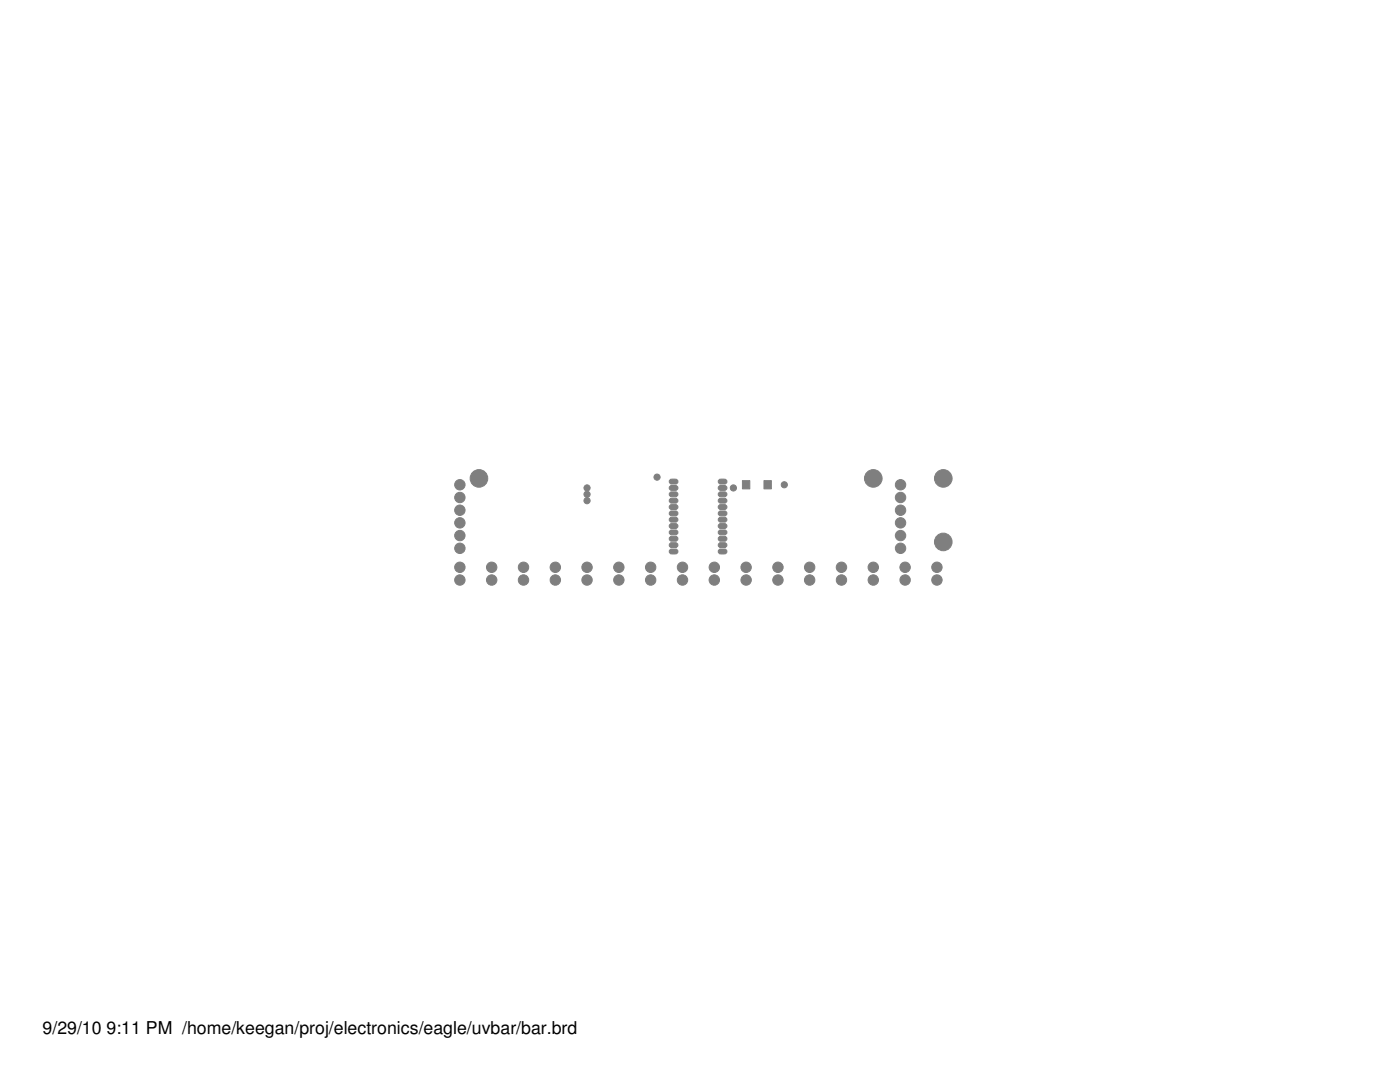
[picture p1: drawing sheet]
<svg xmlns="http://www.w3.org/2000/svg" width="279mm" height="216mm" viewBox="0 0 279 216" stroke-linecap="round" stroke-linejoin="round" font-family="sans-serif">
<g fill="#7f7f7f" stroke="#7f7f7f" stroke-width=".2">
<path d="M133.8 95.7h1.3l.2 .4-.1 .2-.4 .3-1-.1-.2-.4z" fill-rule="evenodd"/>
<path d="M133.8 96.9h1.3l.2 .5-.1 .2-.4 .3-1-.1-.2-.4z" fill-rule="evenodd"/>
<path d="M133.8 98.2h1.3l.2 .4-.1 .3-.4 .2h-1l-.2-.5z" fill-rule="evenodd"/>
<path d="M133.8 99.5h1.3l.2 .4-.1 .3-.4 .2-1-.1-.2-.4z" fill-rule="evenodd"/>
<path d="M133.8 100.8h1.3l.2 .4-.1 .2-.4 .3-1-.1-.2-.4z" fill-rule="evenodd"/>
<path d="M133.8 102h1.3l.2 .4-.1 .3-.4 .2h-1l-.2-.5z" fill-rule="evenodd"/>
<path d="M133.8 103.3h1.3l.2 .4-.1 .2-.4 .3-1-.1-.2-.4z" fill-rule="evenodd"/>
<path d="M133.8 104.5h1.3l.2 .5-.1 .2-.4 .3-1-.1-.2-.4z" fill-rule="evenodd"/>
<path d="M133.8 105.8h1.3l.2 .4-.1 .3-.4 .2h-1l-.2-.5z" fill-rule="evenodd"/>
<path d="M133.8 107.1h1.3l.2 .4-.1 .3-.4 .2-1-.1-.2-.4z" fill-rule="evenodd"/>
<path d="M143.6 103.3h1.2l.3 .4-.1 .2-.4 .3-1-.1-.3-.4z" fill-rule="evenodd"/>
<path d="M143.6 104.5h1.2l.3 .5-.1 .2-.4 .3-1-.1-.3-.4z" fill-rule="evenodd"/>
<path d="M143.6 105.8h1.2l.3 .4-.1 .3-.4 .2h-1l-.3-.5z" fill-rule="evenodd"/>
<path d="M143.6 107.1h1.2l.3 .4-.1 .3-.4 .2-1-.1-.3-.4z" fill-rule="evenodd"/>
<path d="M143.6 108.4h1.2l.3 .4-.1 .2-.4 .3-1-.1-.3-.4z" fill-rule="evenodd"/>
<path d="M143.6 109.6h1.2l.3 .4-.1 .3-.4 .2h-1l-.3-.5z" fill-rule="evenodd"/>
<path d="M133.8 109.6h1.3l.2 .4-.1 .3-.4 .2h-1l-.2-.5z" fill-rule="evenodd"/>
<path d="M133.8 108.4h1.3l.2 .4-.1 .2-.4 .3-1-.1-.2-.4z" fill-rule="evenodd"/>
<path d="M143.6 102h1.2l.3 .4-.1 .3-.4 .2h-1l-.3-.5z" fill-rule="evenodd"/>
<path d="M143.6 100.8h1.2l.3 .4-.1 .2-.4 .3-1-.1-.3-.4z" fill-rule="evenodd"/>
<path d="M143.6 99.5h1.2l.3 .4-.1 .3-.4 .2-1-.1-.3-.4z" fill-rule="evenodd"/>
<path d="M143.6 98.2h1.2l.3 .4-.1 .3-.4 .2h-1l-.3-.5z" fill-rule="evenodd"/>
<path d="M143.6 96.9h1.2l.3 .5-.1 .2-.4 .3-1-.1-.3-.4z" fill-rule="evenodd"/>
<path d="M143.6 95.7h1.2l.3 .4-.1 .2-.4 .3-1-.1-.3-.4z" fill-rule="evenodd"/>
<circle cx="91.8" cy="115.7" r="1.04"/>
<circle cx="91.8" cy="113.2" r="1.04"/>
<circle cx="98.1" cy="115.7" r="1.04"/>
<circle cx="98.1" cy="113.2" r="1.04"/>
<circle cx="104.5" cy="115.7" r="1.04"/>
<circle cx="104.5" cy="113.2" r="1.04"/>
<circle cx="110.8" cy="115.7" r="1.04"/>
<circle cx="110.8" cy="113.2" r="1.04"/>
<circle cx="117.2" cy="115.7" r="1.04"/>
<circle cx="117.2" cy="113.2" r="1.04"/>
<circle cx="123.5" cy="115.7" r="1.04"/>
<circle cx="123.5" cy="113.2" r="1.04"/>
<circle cx="129.9" cy="115.7" r="1.04"/>
<circle cx="129.9" cy="113.2" r="1.04"/>
<circle cx="136.2" cy="115.7" r="1.04"/>
<circle cx="136.2" cy="113.2" r="1.04"/>
<circle cx="142.6" cy="115.7" r="1.04"/>
<circle cx="142.6" cy="113.2" r="1.04"/>
<circle cx="148.9" cy="115.7" r="1.04"/>
<circle cx="148.9" cy="113.2" r="1.04"/>
<circle cx="155.3" cy="115.7" r="1.04"/>
<circle cx="155.3" cy="113.2" r="1.04"/>
<circle cx="161.6" cy="115.7" r="1.04"/>
<circle cx="161.6" cy="113.2" r="1.04"/>
<circle cx="167.9" cy="115.7" r="1.04"/>
<circle cx="167.9" cy="113.2" r="1.04"/>
<circle cx="174.3" cy="115.7" r="1.04"/>
<circle cx="174.3" cy="113.2" r="1.04"/>
<circle cx="180.6" cy="115.7" r="1.04"/>
<circle cx="180.6" cy="113.2" r="1.04"/>
<circle cx="187" cy="115.7" r="1.04"/>
<circle cx="187" cy="113.2" r="1.04"/>
<circle cx="91.8" cy="109.4" r="1.04"/>
<circle cx="91.8" cy="106.9" r="1.04"/>
<circle cx="91.8" cy="104.3" r="1.04"/>
<circle cx="91.8" cy="101.8" r="1.04"/>
<circle cx="91.8" cy="99.3" r="1.04"/>
<circle cx="91.8" cy="96.7" r="1.04"/>
<circle cx="179.7" cy="109.4" r="1.04"/>
<circle cx="179.7" cy="106.9" r="1.04"/>
<circle cx="179.7" cy="104.3" r="1.04"/>
<circle cx="179.7" cy="101.8" r="1.04"/>
<circle cx="179.7" cy="99.3" r="1.04"/>
<circle cx="179.7" cy="96.7" r="1.04"/>
<circle cx="188.3" cy="95.5" r="1.76"/>
<circle cx="95.6" cy="95.5" r="1.76"/>
<circle cx="188.3" cy="108.1" r="1.76"/>
<circle cx="174.3" cy="95.5" r="1.76"/>
<circle cx="156.5" cy="96.7" r=".61"/>
<circle cx="117.2" cy="97.4" r=".61"/>
<circle cx="146.4" cy="97.4" r=".61"/>
<circle cx="117.2" cy="98.6" r=".61"/>
<circle cx="117.2" cy="99.9" r=".61"/>
<circle cx="131.1" cy="95.2" r=".61"/>
</g>
<g fill="#7f7f7f" stroke="#7f7f7f" stroke-width=".2">
<path d="M152.5 95.9h1.4v1.7h-1.4z"/>
<path d="M148.2 95.9h1.4v1.7h-1.4z"/>
</g>
<g font-size="3.5">
<text x="8.5" y="206.4">9/29/10</text>
<text x="21.3" y="206.4">9:11 PM /home/keegan/proj/electronics/eagle/uvbar/bar.brd</text>
</g>
</svg>
